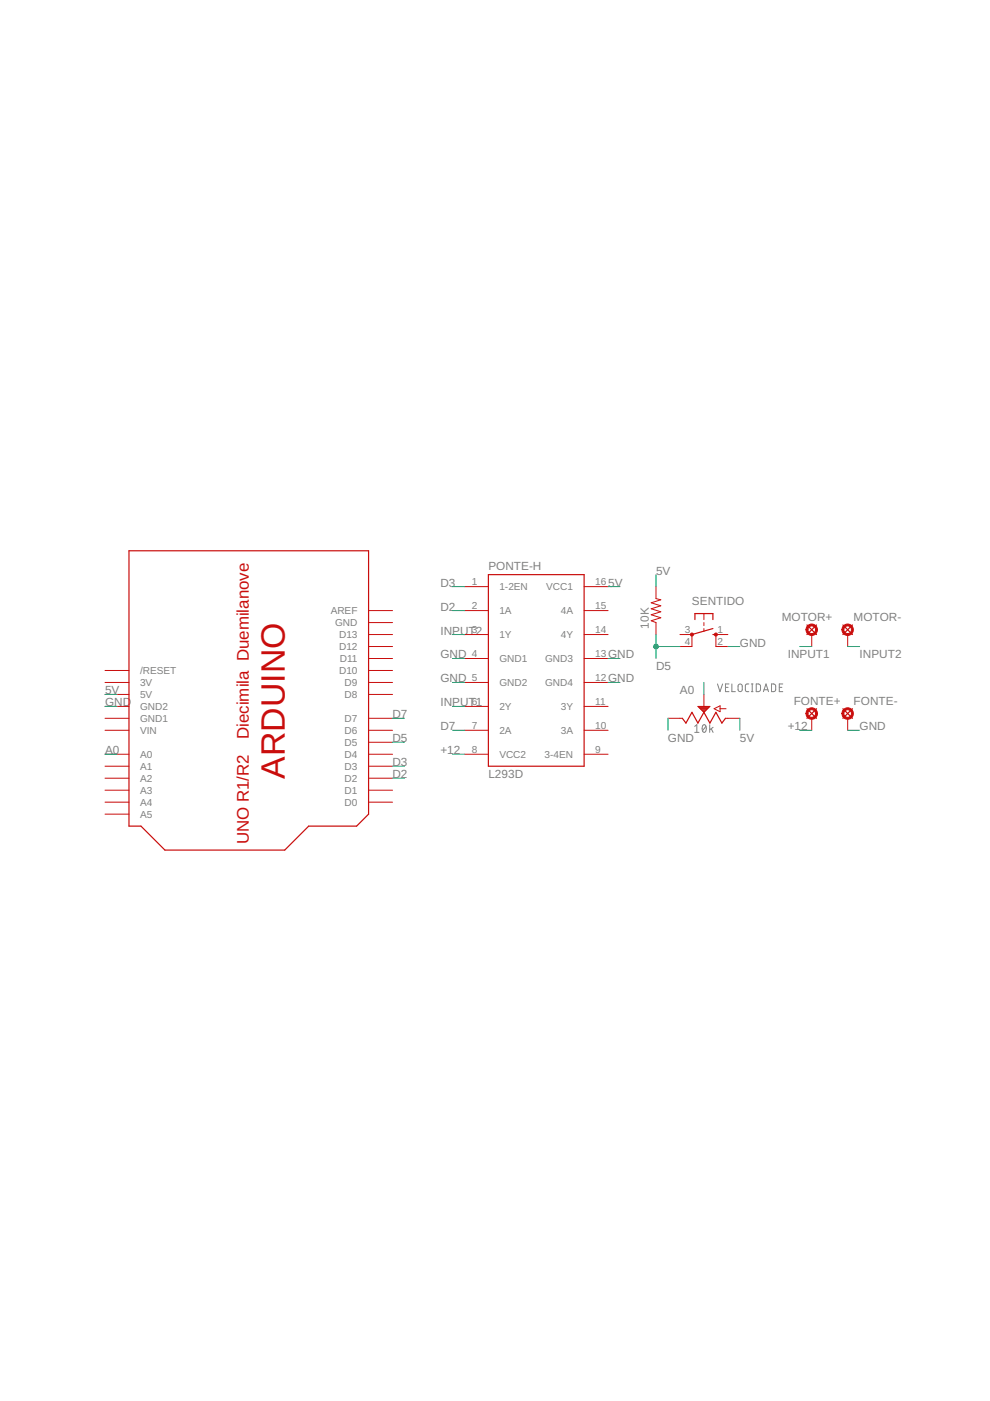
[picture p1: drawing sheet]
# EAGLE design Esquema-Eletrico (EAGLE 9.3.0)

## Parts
10K  R-US_0207/12  [0207/12]
FONTE+  LSP10  [LSP10]
FONTE-  LSP10  [LSP10]
MOTOR+  LSP10  [LSP10]
MOTOR-  LSP10  [LSP10]
PONTE-H  L293D  [DIL16]
SENTIDO  10-XX  [B3F-10XX]
U$1  ARDUINOUNO  [ARDUINO]
VELOCIDADE  10k  POTENTIOMETER-PTH-9MM-1/20W-20%  [POT-PTH-ALPS]

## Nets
5V: 10K.2 PONTE-H.16(VCC1) U$1.5V VELOCIDADE.P$3(A)
+12: FONTE+.MP PONTE-H.8(VCC2)
A0: U$1.A0 VELOCIDADE.P$2(S)
D2: PONTE-H.2(1A) U$1.D2
D3: PONTE-H.1(1-2EN) U$1.D3
D5: 10K.1 SENTIDO.4(P1) U$1.D5
D7: PONTE-H.7(2A) U$1.D7
GND: FONTE-.MP PONTE-H.4(GND1) PONTE-H.5(GND2) PONTE-H.12(GND4) PONTE-H.13(GND3) SENTIDO.2(S1) U$1.GND2 VELOCIDADE.P$1(E)
INPUT1: MOTOR+.MP PONTE-H.6(2Y)
INPUT2: MOTOR-.MP PONTE-H.3(1Y)
Unconnected: PONTE-H.9(3-4EN) PONTE-H.10(3A) PONTE-H.11(3Y) PONTE-H.14(4Y) PONTE-H.15(4A) SENTIDO.1(S) SENTIDO.3(P) U$1.A1 U$1.A2 U$1.A3 U$1.A4 U$1.A5 U$1.AREF U$1.D0 U$1.D1 U$1.D4 U$1.D6 U$1.D8 U$1.D9 U$1.D10 U$1.D11 U$1.D12 U$1.D13 U$1.RESET(/RESET)

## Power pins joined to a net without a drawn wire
3V: U$1.3V
GND: U$1.GND
GND1: U$1.GND1
VIN: U$1.VIN

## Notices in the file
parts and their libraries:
SparkFun-Resistors: Licensing: Creative Commons ShareAlike 4.0 International - https://creativecommons.org/licenses/by-sa/4.0
